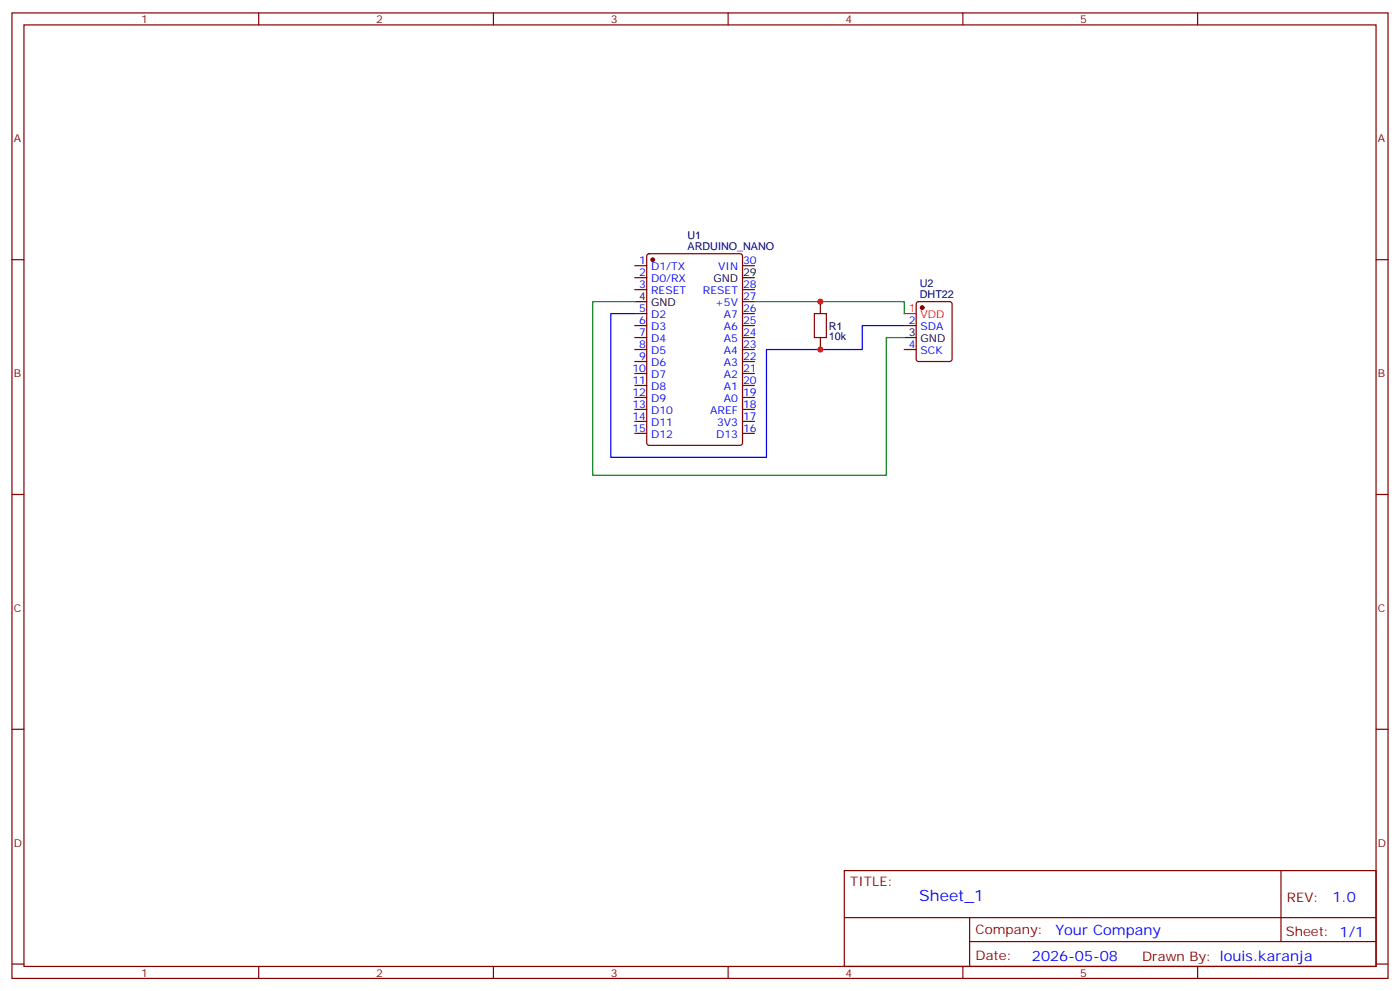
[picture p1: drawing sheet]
<svg xmlns="http://www.w3.org/2000/svg" width="412mm" height="292mm" viewBox="0 0 412 292" stroke-linecap="round" stroke-linejoin="round" font-family="sans-serif">
<g fill="none" stroke="#870000" stroke-width=".35">
<path d="M3.5 3.8h405.4v284.3h-405.4zM7.1 7.3h398.2v277.3h-398.2zM76.2 3.8v3.5M145.3 3.8v3.5M214.5 3.8v3.5M283.6 3.8v3.5M352.8 3.8v3.5M3.5 76.5h3.6M187 78.2h3.5M190.7 74.9l.5-.2h26.8l.7 .4v55.4l-.4 .6-27.1 .1-.6-.5-.1-55.3zM218.7 78.2h3.5M405.3 76.5h3.6"/>
<path d="M187 81.8h3.5M187 85.3h3.5M187 92.4h3.5M187 95.9h3.5M187 99.4h3.5M218.7 85.3h3.5M218.7 92.4h3.5M218.7 95.9h3.5M218.7 99.4h3.5M218.7 88.8h3.5M241.7 88.8v3.6M241.7 99.4v3.5"/>
<path d="M266.3 95.9h3.6M270.1 89l.5-.2h9.2l.6 .5 .1 16.5-.5 .6-9.4 .1-.7-.5v-16.5zM187 102.9h3.5M187 106.5h3.5M187 110h3.5M187 113.5h3.5M187 117.1h3.5M218.7 102.9h3.5M218.7 106.5h3.5M218.7 110h3.5M218.7 113.5h3.5M218.7 117.1h3.5"/>
<path d="M266.3 102.9h3.6M187 120.6h3.5M187 124.1h3.5M187 127.6h3.5M218.7 120.6h3.5M218.7 124.1h3.5M218.7 127.6h3.5M3.5 145.6h3.6M405.3 145.6h3.6M3.5 214.8h3.6M405.3 214.8h3.6M248.7 256.4h156.6v28.2h-156.6z"/>
<path d="M377.3 256.4v20.9M248.7 270.2h156.5M285.6 277.3h119.6M285.6 270.2v14.2M3.5 283.9h3.6M76.2 284.6v3.5M145.3 284.6v3.5M214.5 284.6v3.5M283.6 284.6v3.5M352.8 284.6v3.5M405.3 283.9h3.6"/>
</g>
<g fill="#870000" stroke="#870000" stroke-width=".35">
<circle cx="192.3" cy="76.5" r=".53"/>
<circle cx="271.6" cy="90.6" r=".53"/>
</g>
<path d="M187 88.8h3.5M218.7 81.8h3.5M266.3 99.4h3.6" fill="none" stroke="#000" stroke-width=".35"/>
<path d="M266.3 92.4h3.6" fill="none" stroke="#f00" stroke-width=".35"/>
<path d="M187 88.8h-12.4v51.2h86.5v-40.6h5.2M222.2 88.8h44.1v3.6" fill="none" stroke="#008700" stroke-width=".35"/>
<path d="M187 92.4h-7.1v42.3h45.9v-31.8h28.2v-7h12.3" fill="none" stroke="#00f" stroke-width=".35"/>
<path d="M239.9 92.4h3.5v7h-3.5z" fill="none" stroke="#a10000" stroke-width=".35"/>
<g fill="#c00">
<circle cx="241.7" cy="88.8" r=".88"/>
<circle cx="241.7" cy="102.9" r=".88"/>
</g>
<text font-size="4.6" fill="#00f" x="270.8" y="265.4">Sheet_1</text>
<g font-size="4.2" fill="#00f">
<text x="392.5" y="265.7">1.0</text>
<text x="310.9" y="275.2">Your Company</text>
<text x="304" y="283">2026-05-08</text>
</g>
<g font-size="3.9" fill="#800">
<text x="250.5" y="261">TITLE:</text>
<text x="379.1" y="265.7">REV:</text>
<text x="287.4" y="275.2">Company:</text>
<text x="378.7" y="275.8">Sheet: 1/1</text>
<text x="287.4" y="282.9">Date:</text>
<text x="336.4" y="282.9">Drawn By: louis.karanja</text>
</g>
<g font-size="3.2" fill="#800">
<text x="41.6" y="6.8">1</text>
<text x="110.8" y="6.8">2</text>
<text x="179.9" y="6.8">3</text>
<text x="249.1" y="6.8">4</text>
<text x="318.2" y="6.8">5</text>
<text x="4.1" y="41.9">A</text>
<text x="405.9" y="41.9">A</text>
<text x="4.1" y="111.1">B</text>
<text x="405.9" y="111.1">B</text>
<text x="4.1" y="180.2">C</text>
<text x="405.9" y="180.2">C</text>
<text x="4.1" y="249.3">D</text>
<text x="405.9" y="249.3">D</text>
<text x="41.6" y="287.6">1</text>
<text x="110.8" y="287.6">2</text>
<text x="179.9" y="287.6">3</text>
<text x="249.1" y="287.6">4</text>
<text x="318.2" y="287.6">5</text>
</g>
<g font-size="3.2" fill="#000080">
<text x="202.5" y="70.5">U1</text>
<text x="202.5" y="73.6">ARDUINO_NANO</text>
<text x="270.9" y="87.7">DHT22</text>
<text x="270.9" y="84.5">U2</text>
<text x="244.1" y="100.2">10k</text>
<text x="244.1" y="97.1">R1</text>
</g>
<g font-size="3.2" fill="#00f">
<text x="188.3" y="77.9">1</text>
<text x="218.9" y="77.9">30</text>
<text x="188.3" y="81.4">2</text>
<text x="191.8" y="79.7">D1/TX</text>
<text x="191.8" y="83.2">D0/RX</text>
<text x="211.5" y="79.7">VIN</text>
<text x="188.3" y="84.9">3</text>
<text x="191.8" y="86.7">RESET</text>
<text x="207.1" y="86.7">RESET</text>
<text x="218.9" y="88.5">27</text>
<text x="218.9" y="84.9">28</text>
<text x="188.3" y="92">5</text>
<text x="188.3" y="95.5">6</text>
<text x="191.8" y="93.8">D2</text>
<text x="210.6" y="90.2">+5V</text>
<text x="213.2" y="93.8">A7</text>
<text x="218.9" y="95.5">25</text>
<text x="218.9" y="92">26</text>
<text x="267.7" y="95.5">2</text>
<text x="188.3" y="99.1">7</text>
<text x="191.8" y="97.3">D3</text>
<text x="191.8" y="100.8">D4</text>
<text x="213.2" y="100.8">A5</text>
<text x="213.2" y="97.3">A6</text>
<text x="218.9" y="99.1">24</text>
<text x="271.2" y="97.3">SDA</text>
<text x="188.3" y="102.6">8</text>
<text x="188.3" y="106.1">9</text>
<text x="191.8" y="104.4">D5</text>
<text x="191.8" y="107.9">D6</text>
<text x="213.2" y="107.9">A3</text>
<text x="213.2" y="104.4">A4</text>
<text x="218.9" y="106.1">22</text>
<text x="218.9" y="102.6">23</text>
<text x="267.7" y="102.6">4</text>
<text x="271.2" y="104.4">SCK</text>
<text x="186.3" y="109.6">10</text>
<text x="186.3" y="113.2">11</text>
<text x="191.8" y="111.4">D7</text>
<text x="213.2" y="111.4">A2</text>
<text x="218.9" y="113.2">20</text>
<text x="218.9" y="109.6">21</text>
<text x="186.3" y="116.7">12</text>
<text x="191.8" y="114.9">D8</text>
<text x="191.8" y="118.5">D9</text>
<text x="213.2" y="118.5">A0</text>
<text x="213.2" y="114.9">A1</text>
<text x="218.9" y="116.7">19</text>
<text x="186.3" y="120.2">13</text>
<text x="186.3" y="123.8">14</text>
<text x="191.8" y="122">D10</text>
<text x="191.8" y="125.5">D11</text>
<text x="209.2" y="122">AREF</text>
<text x="211.2" y="125.5">3V3</text>
<text x="218.9" y="123.8">17</text>
<text x="218.9" y="120.2">18</text>
<text x="186.3" y="127.3">15</text>
<text x="191.8" y="129">D12</text>
<text x="210.9" y="129">D13</text>
<text x="218.9" y="127.3">16</text>
</g>
<g font-size="3.2">
<text x="210.1" y="83.2">GND</text>
<text x="218.9" y="81.4">29</text>
<text x="188.3" y="88.5">4</text>
<text x="191.8" y="90.2">GND</text>
<text x="267.7" y="99.1">3</text>
<text x="271.2" y="100.8">GND</text>
</g>
<g font-size="3.2" fill="#f00">
<text x="267.7" y="92">1</text>
<text x="271.2" y="93.8">VDD</text>
</g>
</svg>
